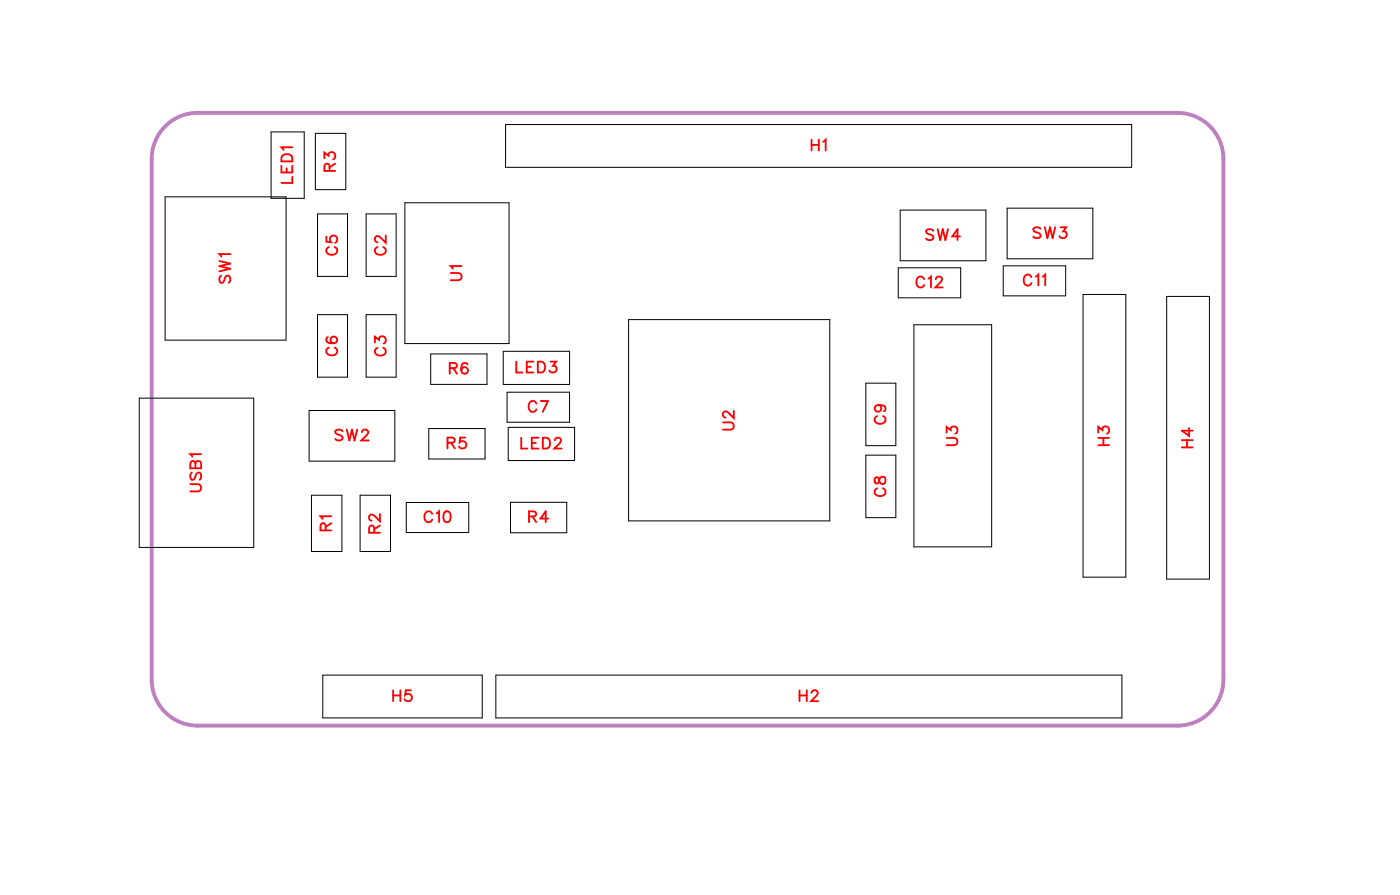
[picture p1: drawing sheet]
<svg xmlns="http://www.w3.org/2000/svg" width="91mm" height="58mm" viewBox="0 0 91 58" stroke-linecap="round" stroke-linejoin="round" font-family="sans-serif">
<path d="M11 8l.6-.3 .6-.3h.7h64a3 3 0 0 1 3 3v34a3 3 0 0 1-3 3h-64a3 3 0 0 1-3-3v-34a3 3 0 0 1 1.1-2.4z" fill="none" stroke="#bf80bf" stroke-width=".25"/>
<g fill="none" stroke="#000" stroke-width=".07">
<path d="M10.8 12.8h7.9v9.4h-7.9zM17.7 8.6h2.2v4.3h-2.2zM20.6 8.7h2v3.7h-2zM20.7 14h2v4h-2zM23.9 14h2v4h-2zM26.4 13.2h6.9v9.2h-6.9zM33 8.1h40.9v2.8h-40.9zM58.7 17.5h4v1.9h-4zM58.8 13.7h5.6v3.3h-5.6zM65.5 17.4h4.1v1.9h-4.1zM65.8 13.6h5.6v3.3h-5.6zM70.7 19.2h2.8v18.5h-2.8z"/>
<path d="M76.2 19.3h2.8v18.5h-2.8zM9.1 26h7.5v9.7h-7.5zM20.2 26.8h5.6v3.3h-5.6zM20.3 32.3h2v3.7h-2zM20.7 20.5h2v4.1h-2zM23.5 32.3h2v3.7h-2zM23.9 20.5h2v4.1h-2zM26.5 32.8h4.1v2h-4.1zM28 28h3.7v2h-3.7zM28.1 23.1h3.7v2h-3.7zM32.9 22.9h4.3v2.2h-4.3zM33.1 25.6h4.1v2h-4.1z"/>
<path d="M33.2 27.9h4.3v2.2h-4.3zM33.3 32.8h3.7v2h-3.7zM41.1 20.9h13.1v13.1h-13.1zM56.6 29.7h1.9v4.1h-1.9zM56.6 25h1.9v4.1h-1.9zM59.7 21.2h5.1v14.5h-5.1zM21.1 44.1h10.4v2.8h-10.4zM32.4 44.1h40.9v2.8h-40.9z"/>
</g>
<g fill="none" stroke="#f00" stroke-width=".12">
<path d="M14.3 17l.7 .2-.7 .2 .7 .1-.7 .2M14.4 18l-.1 .2 .1 .3 .2-.1 .2-.4h.1l.1 .2-.1 .3M15 16.6h-.7l.2 .2M18.4 10.8v.5h.7v-.5M18.5 10.1h.2h.3l.1 .4h-.7zM18.7 11v.3M19.1 9.6h-.7l.1 .2M19.1 11.5v.4h-.7M21.2 10.3v-.3l.3 .2a.24 .24 0 0 1 .3-.2 .24 .24 0 0 1 0 .4M21.3 15.4v.4h.3a.25 .25 0 0 1 0-.4 .25 .25 0 0 1 .4 .1 .25 .25 0 0 1-.1 .3M21.5 16.1a.26 .26 0 0 0-.2 .3 .26 .26 0 0 0 .3 .2h.2a.26 .26 0 0 0 .2-.2 .26 .26 0 0 0-.1-.3M21.5 11.2v-.4l-.2-.1-.1 .2v.3h.7"/>
<path d="M21.9 10.7l-.4 .2M24.7 16.1a.26 .26 0 0 0-.2 .3 .26 .26 0 0 0 .3 .2h.1a.26 .26 0 0 0 .3-.2 .26 .26 0 0 0-.2-.3M25.2 15.4v.4l-.3-.3-.3-.1-.1 .1v.2l.2 .1M29.4 17.8h.5l.3 .2-.1 .3h-.7M30.2 17.4h-.8l.2 .1M53 9.1v.7M53 9.5h.5M53.5 9.1v.7M53.8 9.3l.1-.2v.7M60.4 18.2a.26 .26 0 0 0-.3-.1 .26 .26 0 0 0-.2 .2v.2a.26 .26 0 0 0 .2 .3 .26 .26 0 0 0 .3-.2M60.6 18.2l.2-.1v.7M61 15.1l-.2-.1-.3 .1 .1 .1 .3 .2 .1 .2-.2 .1-.3-.1"/>
<path d="M61.1 18.2l.2-.1h.1l.1 .1-.1 .2-.3 .4h.5M61.2 15l.2 .7 .2-.7 .1 .7 .2-.7M62.7 15.4h-.5l.3-.4v.7M67.4 18.1a.26 .26 0 0 0-.3-.2 .26 .26 0 0 0-.2 .3v.2a.26 .26 0 0 0 .2 .2 .26 .26 0 0 0 .3-.1M67.7 18.1l.1-.2v.7M68 14.9l-.2-.1-.3 .1 .1 .2 .4 .2v.1l-.2 .1-.3-.1M68.1 18.1l.2-.2v.7M68.2 14.8l.2 .7 .2-.7 .2 .7 .1-.7M69.3 14.8h.3l-.2 .3a.24 .24 0 0 1 .2 .4 .24 .24 0 0 1-.4-.1M12.4 31.6h.5l.2 .2-.1 .2-.6 .1M12.5 30.9l-.1 .1 .1 .3h.2l.2-.4h.1l.1 .1-.1 .3M12.8 30.3l-.1-.2h-.2l-.1 .5h.7v-.3l-.1-.2-.2 .1v.4"/>
<path d="M13.1 29.6h-.7l.2 .2M21.3 34.6l-.1-.4h-.1l-.2 .1v.3h.7M21.4 22h-.1a.35 .35 0 0 0 .3 .5 .35 .35 0 0 0 .4-.3 .22 .22 0 0 0-.2-.2 .22 .22 0 0 0-.2 .2 .22 .22 0 0 0 .2 .2M21.5 22.7a.26 .26 0 0 0-.2 .3 .26 .26 0 0 0 .3 .2h.2a.26 .26 0 0 0 .2-.2 .26 .26 0 0 0-.1-.3M21.6 33.7h-.7l.2 .2M21.6 34.2l-.3 .2M22.4 28.1l-.2-.1-.3 .1 .1 .2 .4 .3v.1l-.2 .1-.3-.1M22.7 28l.1 .8 .2-.8 .2 .8 .1-.8M23.6 28.2l.2-.2h.1l.1 .2-.1 .2-.3 .4h.5M24.4 34.8v-.4l-.2-.1-.1 .2v.3h.7M24.5 22.4v-.4l.3 .2a.24 .24 0 0 1 .3-.2 .24 .24 0 0 1 0 .4M24.7 22.7a.26 .26 0 0 0-.2 .3 .26 .26 0 0 0 .3 .2h.1a.26 .26 0 0 0 .3-.2 .26 .26 0 0 0-.2-.3"/>
<path d="M24.8 33.6v.4l-.3-.3-.3-.1-.1 .1v.2l.2 .1M24.8 34.3l-.4 .2M28.2 33.5a.26 .26 0 0 0-.3-.1 .26 .26 0 0 0-.2 .2v.2a.26 .26 0 0 0 .2 .3 .26 .26 0 0 0 .3-.2M28.5 33.5l.2-.1v.7M29.1 33.4h.1a.37 .37 0 0 1 .2 .3 .37 .37 0 0 1-.2 .4 .45 .45 0 0 1-.1-.7zM29.2 28.9h.4l.1-.2-.2-.1h-.3v.7M29.4 24h.4v-.2l-.1-.1h-.3v.7M29.5 28.9l.2 .4M29.6 24l.2 .4M30.4 28.6h-.3l-.1 .3a.25 .25 0 0 1 .4 0 .25 .25 0 0 1 0 .3 .25 .25 0 0 1-.4-.1M30.5 23.8v-.1a.35 .35 0 0 0-.4 .3 .35 .35 0 0 0 .2 .4 .22 .22 0 0 0 .3-.2 .22 .22 0 0 0-.2-.2 .22 .22 0 0 0-.3 .2M33.7 23.6v.7h.4"/>
<path d="M34 28.6v.7h.5M34.4 23.9h.3M34.6 33.7h.4v-.2l-.1-.1h-.3v.7M34.7 28.9h.3M34.8 33.7l.2 .4M34.8 23.6h-.4v.7h.4M35 26.3a.26 .26 0 0 0-.3-.1 .26 .26 0 0 0-.2 .2v.2a.26 .26 0 0 0 .2 .3 .26 .26 0 0 0 .3-.2M35.1 23.6h.3a.38 .38 0 0 1 .2 .4 .38 .38 0 0 1-.2 .3h-.3zM35.2 28.6h-.5v.7h.5M35.3 26.2h.5l-.3 .7M35.5 28.6h.2a.38 .38 0 0 1 .2 .3 .38 .38 0 0 1-.2 .4h-.2zM35.8 33.8h-.5l.3-.4v.7"/>
<path d="M36 23.6h.3l-.2 .3a.24 .24 0 0 1 .2 .4 .24 .24 0 0 1-.4-.1M36.2 28.7l.2-.1h.1l.1 .1-.1 .2-.3 .4h.5M47.2 27.6h.5l.2 .2-.1 .2h-.6M47.9 26.8v.5l-.3-.3-.2-.1-.2 .1v.1l.2 .2M57.2 31.2v.3l.1 .1 .3-.5a.24 .24 0 0 1 .2 .3 .24 .24 0 0 1-.2 .2l-.1-.1-.1-.3zM57.3 31.9a.26 .26 0 0 0-.2 .3 .26 .26 0 0 0 .3 .2h.2a.26 .26 0 0 0 .2-.2 .26 .26 0 0 0-.1-.3M57.3 27.2a.26 .26 0 0 0-.2 .3 .26 .26 0 0 0 .3 .2h.2a.26 .26 0 0 0 .2-.2 .26 .26 0 0 0-.1-.3M57.4 26.4a.22 .22 0 0 1 .2 .3 .22 .22 0 0 1-.4 .1 .22 .22 0 0 1 0-.3l.2-.1a.34 .34 0 0 1 .4 .3l-.1 .1M61.8 28.6h.5l.2 .2-.1 .2-.6 .1M61.8 28.2v-.3l.3 .2a.24 .24 0 0 1 .4-.2 .24 .24 0 0 1-.1 .4M71.7 28.2v-.3l.3 .2a.24 .24 0 0 1 .4-.2 .24 .24 0 0 1-.1 .4M71.7 29.1h.7"/>
<path d="M71.7 28.6h.7M72.1 28.6v.5M77.2 29.2h.7M77.2 28.7h.7M77.5 28.7v.5M77.7 27.9v.6l-.5-.4h.7M25.7 45.4h.5M25.7 45.1v.7M26.2 45.1v.7M26.8 45.1h-.3v.3a.25 .25 0 0 1 .3 0 .25 .25 0 0 1 0 .3 .25 .25 0 0 1-.4-.1M52.2 45.1v.7M52.2 45.4h.5"/>
<path d="M52.7 45.1v.7M53 45.2l.1-.1h.2l.1 .1-.1 .2-.3 .4h.4"/>
</g>
<g font-size="1.2" fill="#fff">
<text x="22.2" y="11.2" transform="rotate(-90 22.2 11.2)">R3</text>
<text x="52.9" y="10.1">H1</text>
<text x="19.4" y="12" transform="rotate(-90 19.4 12)">LED1</text>
<text x="22.3" y="16.7" transform="rotate(-90 22.3 16.7)">C5</text>
<text x="25.5" y="16.7" transform="rotate(-90 25.5 16.7)">C2</text>
<text x="60.4" y="16">SW4</text>
<text x="67.4" y="15.8">SW3</text>
<text x="15.3" y="18.5" transform="rotate(-90 15.3 18.5)">SW1</text>
<text x="22.3" y="23.3" transform="rotate(-90 22.3 23.3)">C6</text>
<text x="25.5" y="23.3" transform="rotate(-90 25.5 23.3)">C3</text>
<text x="30.4" y="18.4" transform="rotate(-90 30.4 18.4)">U1</text>
<text x="59.8" y="19.1">C12</text>
<text x="66.8" y="18.9">C11</text>
<text x="21.8" y="29">SW2</text>
<text x="29.2" y="29.6">R5</text>
<text x="29.3" y="24.7">R6</text>
<text x="33.7" y="24.6">LED3</text>
<text x="34" y="29.6">LED2</text>
<text x="34.5" y="27.2">C7</text>
<text x="48.2" y="28.1" transform="rotate(-90 48.2 28.1)">U2</text>
<text x="58.1" y="27.7" transform="rotate(-90 58.1 27.7)">C9</text>
<text x="62.8" y="29.1" transform="rotate(-90 62.8 29.1)">U3</text>
<text x="72.7" y="29.1" transform="rotate(-90 72.7 29.1)">H3</text>
<text x="78.2" y="29.3" transform="rotate(-90 78.2 29.3)">H4</text>
<text x="13.4" y="32.1" transform="rotate(-90 13.4 32.1)">USB1</text>
<text x="21.9" y="34.7" transform="rotate(-90 21.9 34.7)">R1</text>
<text x="25.1" y="34.8" transform="rotate(-90 25.1 34.8)">R2</text>
<text x="27.7" y="34.4">C10</text>
<text x="34.5" y="34.4">R4</text>
<text x="58.1" y="32.4" transform="rotate(-90 58.1 32.4)">C8</text>
<text x="25.6" y="46.1">H5</text>
<text x="52.2" y="46.1">H2</text>
</g>
</svg>
